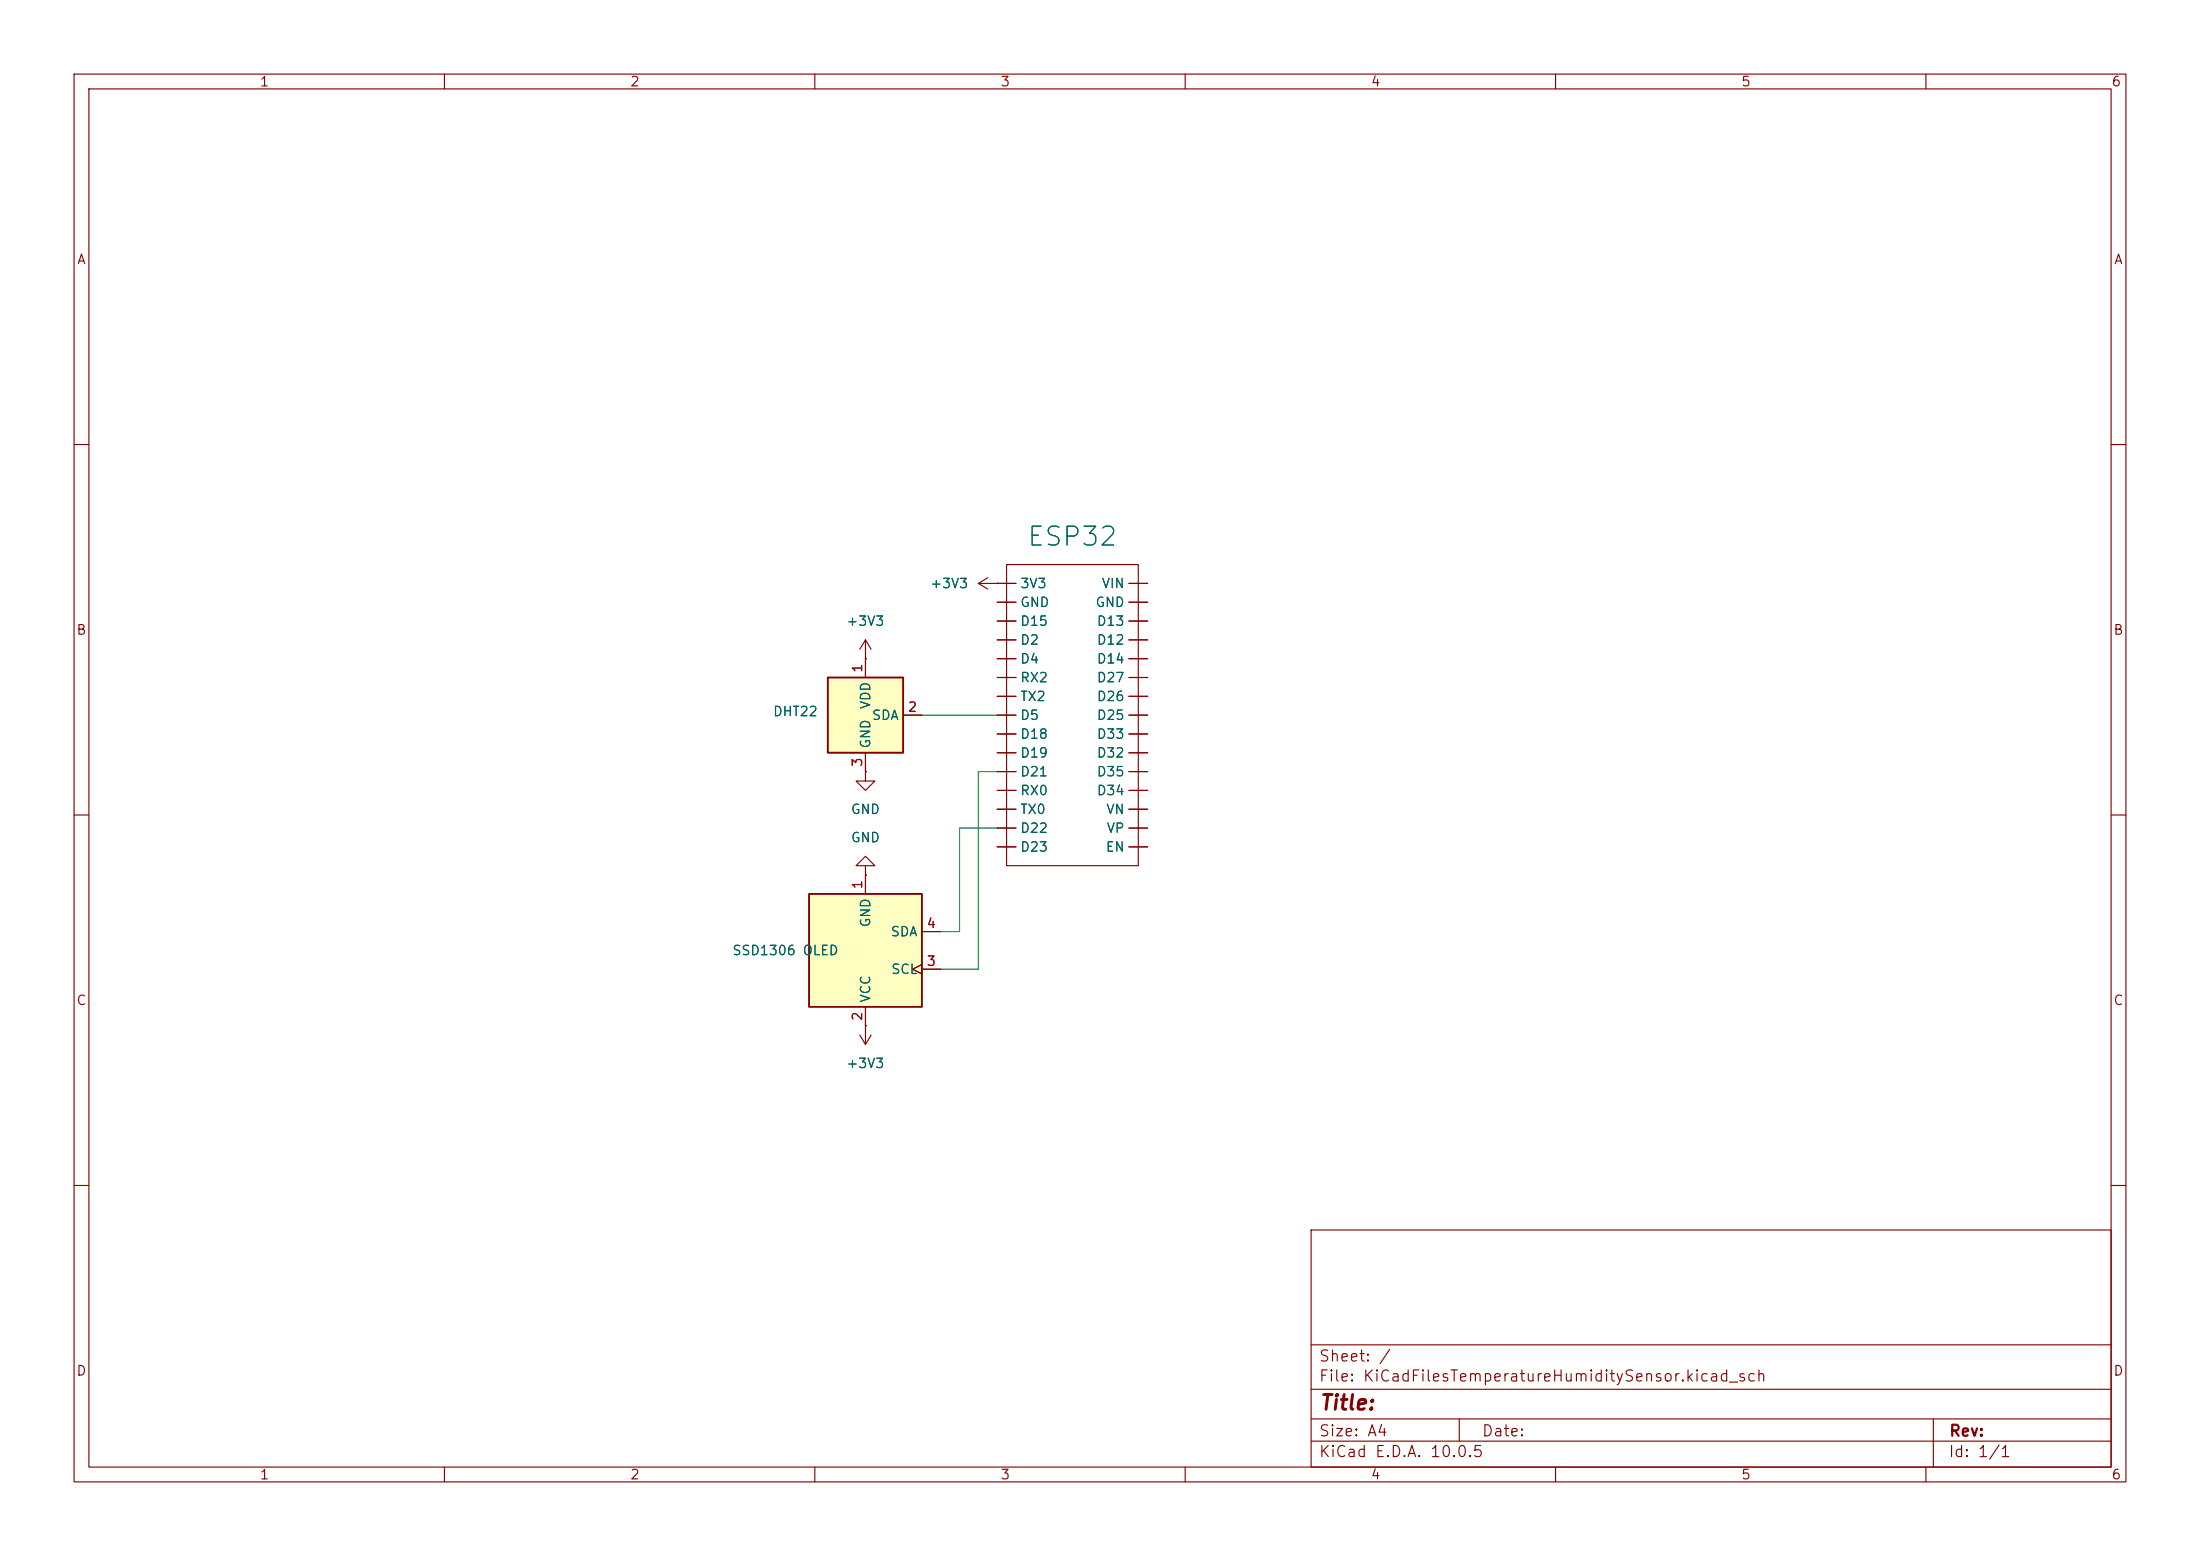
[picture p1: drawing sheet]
<svg xmlns="http://www.w3.org/2000/svg" width="297mm" height="210mm" viewBox="0 0 297 210" stroke-linecap="round" stroke-linejoin="round" font-family="sans-serif">
<g fill="none" stroke="#840000" stroke-width=".15">
<path d="M10 10h277v190h-277zM12 12h273v186h-273zM60 10v2M110 10v2M160 10v2M210 10v2M260 10v2M10 60h2M285 60h2M10 110h2M116.8 104.1v1.3h1.3l-1.3 1.3-1.2-1.3h1.2M116.8 104.1h.1"/>
<path d="M285 110h2M10 160h2M177 166h108v32h-108zM285 160h2M60 198v2M110 198v2M160 198v2M177 194.5h108M177 191.5h108M177 187.5h108M177 181.5h108M197 191.5v3"/>
<path d="M210 198v2M260 198v2M261 191.5v6.5"/>
</g>
<path d="M111.8 91.4h10.1v10.2h-10.1z" fill="#ffffc2"/>
<path d="M111.8 91.4h10.1v10.2h-10.1z" fill="none" stroke="#840000" stroke-width=".25"/>
<g fill="none" stroke="#840000" stroke-width=".15">
<path d="M132.1 78.7l1.2 .8M132.1 78.7h5.1M133.3 78l-1.2 .7M134.6 78.7h.1M135.9 76.2h17.8v40.6h-17.8zM152.4 78.7h2.5M116.8 88.9h.1M116.8 86.4v5M116.8 86.4l-.7 1.2M116.8 86.4l.8 1.2M121.9 96.5h2.6M134.6 96.5h2.6"/>
<path d="M134.6 81.3h2.6M134.6 83.8h2.6M134.6 86.4h2.6M134.6 88.9h2.6M134.6 91.4h2.6M134.6 94h2.6M134.6 99.1h2.6M152.4 96.5h2.5M152.4 81.3h2.5M152.4 83.8h2.5M152.4 86.4h2.5M152.4 88.9h2.5"/>
<path d="M152.4 91.4h2.5M152.4 94h2.5M152.4 99.1h2.5M116.8 101.6v2.5M134.6 101.6h2.6M134.6 104.1h2.6M134.6 106.7h2.6M134.6 109.2h2.6M134.6 111.8h2.6M134.6 114.3h2.6M152.4 101.6h2.5M152.4 104.1h2.5"/>
<path d="M152.4 106.7h2.5M152.4 109.2h2.5M152.4 111.8h2.5M152.4 114.3h2.5"/>
</g>
<path d="M109.2 120.7h15.3v15.2h-15.3z" fill="#ffffc2"/>
<path d="M109.2 120.7h15.3v15.2h-15.3z" fill="none" stroke="#840000" stroke-width=".25"/>
<g fill="none" stroke="#840000" stroke-width=".15">
<path d="M134.6 78.7h.1M134.6 78.7h2.6M152.4 78.7h2.5M116.8 88.9h.1M116.8 88.9v2.5M121.9 96.5h2.6M134.6 96.5h2.6M134.6 81.3h2.6M134.6 83.8h2.6M134.6 86.4h2.6M134.6 88.9h2.6M134.6 91.4h2.6"/>
<path d="M134.6 94h2.6M134.6 99.1h2.6M152.4 96.5h2.5M152.4 81.3h2.5M152.4 83.8h2.5M152.4 86.4h2.5M152.4 88.9h2.5M152.4 91.4h2.5M152.4 94h2.5M152.4 99.1h2.5M116.8 116.8h1.3l-1.3-1.2-1.2 1.2h1.2v1.3M116.8 118.1h.1"/>
<path d="M116.8 104.1h.1M116.8 101.6v2.5M116.8 118.1v2.6M134.6 101.6h2.6M134.6 104.1h2.6M134.6 106.7h2.6M134.6 109.2h2.6M134.6 111.8h2.6M134.6 114.3h2.6M152.4 101.6h2.5M152.4 104.1h2.5M152.4 106.7h2.5"/>
<path d="M152.4 109.2h2.5M152.4 111.8h2.5M152.4 114.3h2.5M116.1 139.7l.7 1.3M116.8 138.4h.1M116.8 135.9v5.1M117.6 139.7l-.8 1.3M124.5 130.2l-1.3 .6 1.3 .6M124.5 130.8h2.5M124.5 125.7h2.5"/>
</g>
<path d="M124.5 96.5h10.1M134.6 111.8h-5.1v13.9h-2.5M134.6 104.1h-2.5v26.7h-5.1" fill="none" stroke="#009600" stroke-width=".15"/>
<text font-size="2.5" fill="#006464" x="138.5" y="74.3">ESP32</text>
<text font-size="2" fill="#840000" x="178" y="190.8">Title:</text>
<g font-size="1.5" fill="#840000">
<text x="178" y="184.1">Sheet: /</text>
<text x="178" y="186.8">File: KiCadFilesTemperatureHumiditySensor.kicad_sch</text>
<text x="178" y="197">KiCad E.D.A. 10.0.5</text>
<text x="178" y="194.2">Size: A4</text>
<text x="200" y="194.2">Date:</text>
<text x="263" y="197">Id: 1/1</text>
<text x="263" y="194.2">Rev:</text>
</g>
<g font-size="1.3" fill="#840000">
<text x="35" y="12">1</text>
<text x="85" y="12">2</text>
<text x="135" y="12">3</text>
<text x="185" y="12">4</text>
<text x="235" y="12">5</text>
<text x="285" y="12">6</text>
<text x="10.3" y="36">A</text>
<text x="285.3" y="36">A</text>
<text x="10.2" y="86">B</text>
<text x="285.2" y="86">B</text>
<text x="10.2" y="136">C</text>
<text x="285.2" y="136">C</text>
<text x="10.2" y="186">D</text>
<text x="285.2" y="186">D</text>
<text x="35" y="200">1</text>
<text x="85" y="200">2</text>
<text x="135" y="200">3</text>
<text x="185" y="200">4</text>
<text x="235" y="200">5</text>
<text x="285" y="200">6</text>
</g>
<g font-size="1.3" fill="#006464">
<text x="125.5" y="79.7">+3V3</text>
<text x="137.6" y="79.7">3V3</text>
<text x="137.6" y="82.2">GND</text>
<text x="147.8" y="82.2">GND</text>
<text x="148.6" y="79.7">VIN</text>
<text x="114.2" y="84.8">+3V3</text>
<text x="137.6" y="84.8">D15</text>
<text x="137.6" y="87.3">D2</text>
<text x="137.6" y="89.9">D4</text>
<text x="148" y="84.8">D13</text>
<text x="148" y="87.3">D12</text>
<text x="148" y="89.9">D14</text>
<text x="117.8" y="95.8" transform="rotate(-90 117.8 95.8)">VDD</text>
<text x="137.6" y="92.4">RX2</text>
<text x="137.6" y="94.9">TX2</text>
<text x="148" y="92.4">D27</text>
<text x="148" y="94.9">D26</text>
<text x="104.3" y="97">DHT22</text>
<text x="117.6" y="97.5">SDA</text>
<text x="117.8" y="101.1" transform="rotate(-90 117.8 101.1)">GND</text>
<text x="137.6" y="97.5">D5</text>
<text x="137.6" y="100">D18</text>
<text x="148" y="97.5">D25</text>
<text x="148" y="100">D33</text>
<text x="137.6" y="102.6">D19</text>
<text x="137.6" y="105.1">D21</text>
<text x="137.6" y="107.6">RX0</text>
<text x="148" y="102.6">D32</text>
<text x="148" y="105.1">D35</text>
<text x="148" y="107.6">D34</text>
<text x="114.8" y="114">GND</text>
<text x="114.8" y="110.2">GND</text>
<text x="137.6" y="110.2">TX0</text>
<text x="137.6" y="112.7">D22</text>
<text x="149.2" y="110.2">VN</text>
<text x="149.3" y="112.7">VP</text>
<text x="137.6" y="115.3">D23</text>
<text x="149.2" y="115.3">EN</text>
<text x="117.8" y="125.3" transform="rotate(-90 117.8 125.3)">GND</text>
<text x="98.8" y="129.2">SSD1306 OLED</text>
<text x="120.2" y="126.7">SDA</text>
<text x="120.2" y="131.8">SCL</text>
<text x="117.8" y="135.4" transform="rotate(-90 117.8 135.4)">VCC</text>
<text x="114.2" y="144.5">+3V3</text>
</g>
<g font-size="1.3" fill="#a90000">
<text x="116.7" y="90.9" transform="rotate(-90 116.7 90.9)">1</text>
<text x="122.5" y="96.4">2</text>
<text x="116.7" y="103.6" transform="rotate(-90 116.7 103.6)">3</text>
<text x="116.7" y="120.1" transform="rotate(-90 116.7 120.1)">1</text>
<text x="125" y="125.6">4</text>
<text x="125" y="130.7">3</text>
<text x="116.7" y="137.9" transform="rotate(-90 116.7 137.9)">2</text>
</g>
</svg>
